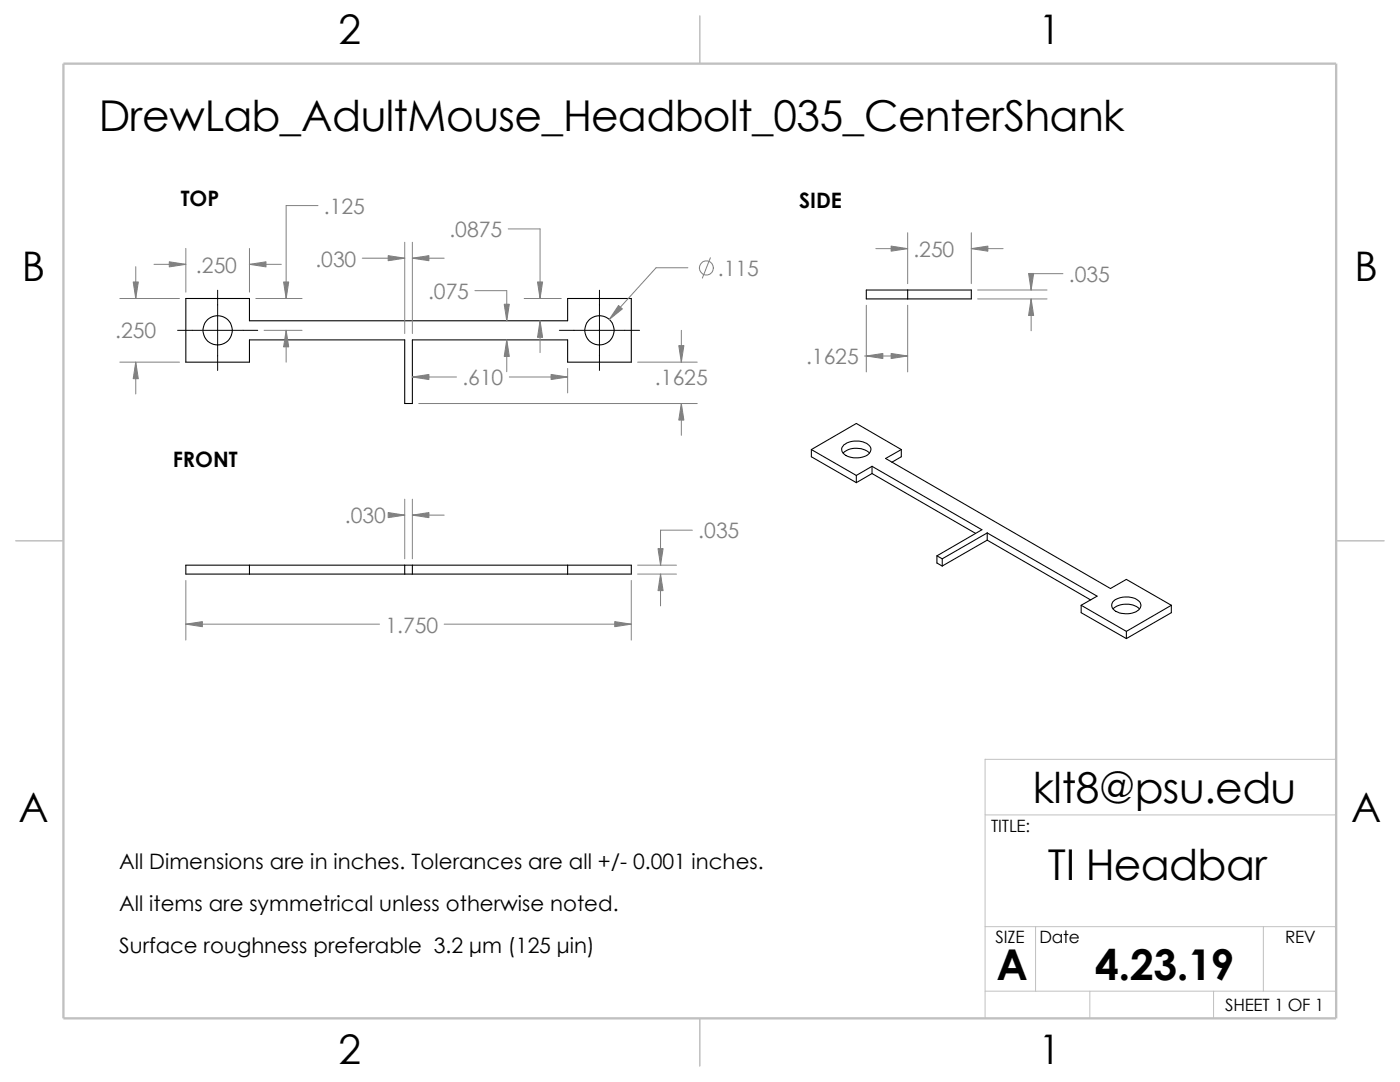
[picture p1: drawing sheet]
<svg xmlns="http://www.w3.org/2000/svg" width="279mm" height="216mm" viewBox="0 0 279 216" stroke-linecap="round" stroke-linejoin="round" font-family="sans-serif">
<path d="M266.7 151.5h-70.1v51.7M196.6 162.6h70.1M196.6 184.9h70.1M196.6 197.8h70.1M206.7 184.9v12.9M217.5 197.8v5.4M242.2 197.8v5.4M252.1 184.9v12.9" fill="none" stroke="#c0c0c0" stroke-width=".2"/>
<path d="M139.7 3.2v9.5M3.1 107.9h9.6M266.7 107.9h9.5M139.7 203.2v9.5" fill="none" stroke="#c0c0c0" stroke-width=".21"/>
<path d="M12.7 12.7h254v190.5h-254z" fill="none" stroke="#c0c0c0" stroke-width=".47"/>
<g fill="none" stroke="#000" stroke-width=".21">
<path d="M37.1 59.6h12.7v4.4h63.5v-4.4h12.7v12.7h-12.7v-4.5h-31v12.7h-1.5v-12.7h-31v4.5h-12.7zM172.9 57.9h20.9v1.7h-20.9zM181.1 57.9v1.7M161.9 89.7l9 5.2M161.9 89.7l9-5.2 9 5.2M161.9 89.7v1.4l9 5.2M168.3 90.4a4 4 0 0 1 5.2 0M168.4 88.8a4.3 4.3 0 0 1 5.1 .1 1.38 1.38 0 0 1-1 2.2 4 4 0 0 1-4.4-.8l-.1-.8zM170.9 94.9v1.4M174 93l22 12.7-9 5.2M174 93l-3.1 1.9M174 93v1.5"/>
<path d="M174 94.5l20.7 11.9M174 94.5l-3.1 1.8M179.9 89.7l-3.2 1.8 44.9 25.9 3.2-1.8 9 5.2M179.9 89.7v1.4l-1.9 1.1M37.1 112.8h88.9v1.8h-88.9zM49.8 112.8v1.8M80.8 112.8v1.8M82.3 112.8v1.8M113.3 112.8v1.8M187 110.9l1 .6M187 110.9v1.5l1 .5M188 111.5v1.4"/>
<path d="M197 106.3l21.9 12.7-3.1 1.8M197 106.3l-9 5.2M197 106.3v1.5M197 107.8l20.7 11.9M197 107.8l-9 5.1M222.3 119.9a4.3 4.3 0 0 1 5.1 .1 1.28 1.28 0 0 1-.7 2.1 4.5 4.5 0 0 1-4.5-.5l-.3-.5v-.5zM215.8 120.8l9 5.2M215.8 120.8v1.5l9 5.1M222.1 121.5a4.2 4.2 0 0 1 5.3 0M224.8 126v1.4M233.8 120.8l-9 5.2M233.8 120.8v1.5l-9 5.1"/>
<circle cx="43.4" cy="65.9" r="2.93"/>
<circle cx="119.6" cy="65.9" r="2.93"/>
</g>
<g fill="none" stroke="#808080" stroke-width=".2">
<path d="M23.9 59.6h11.9M27.1 53.2v6.4M30.7 52.7h6.4M37.1 49.6v8.7M49.8 52.7h6.3M49.8 49.6v8.7M51.1 59.6h9.2M63.5 41h-6.4v18.6M72.3 51.5h8.5M80.8 48.3v18.2M82.3 48.3v18.2M82.3 51.5h6.3"/>
<path d="M94.8 58h6.3v6M101.4 45.7h6.4v13.9M104.6 59.6h7.4M137.3 53.4h-6.4l-9.3 10.4M141.8 51.4l-1.6 4.1M174.8 49.6h6.3M181.1 46.4v10.2M193.8 49.6h6.4M193.8 46.4v10.2M195.1 57.9h13.9M195.1 59.6h13.9M205.8 59.6v6.4"/>
<path d="M212.1 54.6h-6.3v3.3M23.9 72.3h11.9M27.1 72.3v6.3M52.7 65.9h7.6M57.1 65.9v6.4M82.3 75.2h8.8M101.1 67.8v6.4M101.6 75.2h11.7M107.8 64v6.4M113.3 73.5v4.9M127.3 72.3h11.8M136 65.9v6.4"/>
<path d="M172.6 71h8.5M172.9 60.9v13.3M181.1 60.9v13.3M80.8 99.6v11.9M82.3 99.6v11.9M83.6 80.5h55.5M136 80.5v6.4M37.1 115.8v11.9M78.2 102.8h2.6M82.3 102.8h6.3M126 115.8v11.9M127.3 112.8h7.7"/>
<path d="M127.3 114.6h7.7M131.8 114.6v6.3M138.2 105.8h-6.4v7M37.1 124.5h38.6M88.6 124.5h37.4"/>
<circle cx="141" cy="53.5" r="1.41"/>
</g>
<g fill="#808080" stroke="#808080" stroke-width=".2">
<path d="M172.9 71l3.3-.5v1z"/>
<path d="M177.8 70.5l3.3 .5-3.3 .5z"/>
<path d="M193.8 49.6l3.3-.5v1z"/>
<path d="M177.8 49.1l3.3 .5-3.3 .5z"/>
<path d="M205.3 54.6h1l-.5 3.3z"/>
<path d="M205.8 59.6l.5 3.3h-1z"/>
<path d="M37.1 124.5l3.3-.5v1.1z"/>
<path d="M122.7 124l3.3 .5-3.3 .6z"/>
<path d="M82.3 102.8l3.3-.5v1z"/>
<path d="M77.5 102.3l3.3 .5-3.3 .5z"/>
<path d="M131.3 109.5h1l-.5 3.3z"/>
<path d="M131.8 114.6l.5 3.3h-1z"/>
<path d="M107.8 64l.5 3.3h-1z"/>
<path d="M107.3 56.3h1l-.5 3.3z"/>
<path d="M82.3 51.5l3.3-.5v1z"/>
<path d="M77.5 51l3.3 .5-3.3 .5z"/>
<path d="M110 74.7l3.3 .5-3.3 .5z"/>
<path d="M123.4 61l.8 .6-2.6 2.2z"/>
<path d="M82.3 75.2l3.3-.5v1z"/>
<path d="M33.8 52.2l3.3 .5-3.3 .6z"/>
<path d="M49.8 52.7l3.3-.5v1.1z"/>
<path d="M27.1 72.3l.5 3.3h-1z"/>
<path d="M26.6 56.3h1l-.5 3.3z"/>
<path d="M57.1 65.9l.5 3.3h-1z"/>
<path d="M56.6 56.3h1l-.5 3.3z"/>
<path d="M135.5 69h1l-.5 3.3z"/>
<path d="M136 80.5l.5 3.3h-1z"/>
<path d="M101.1 67.8l.5 3.3h-1z"/>
<path d="M100.6 60.7h1l-.5 3.3z"/>
</g>
<path d="M43.4 57.9v16M119.6 57.9v16M35.4 65.9h16M111.6 65.9h16" fill="none" stroke="#000" stroke-width=".2"/>
<g font-size="8.5">
<text x="19.7" y="26.2">DrewLab_AdultMouse_Headbolt_035_CenterShank</text>
<text x="206.1" y="160.1">klt8@psu.edu</text>
<text x="209.1" y="175.5">TI Headbar</text>
<text x="198.8" y="195.5">A</text>
<text x="218.6" y="195.5">4.23.19</text>
</g>
<g font-size="8.1">
<text x="67.6" y="8.8">2</text>
<text x="207.3" y="8.8">1</text>
<text x="4.4" y="56.1">B</text>
<text x="270.3" y="56.1">B</text>
<text x="3.7" y="164.1">A</text>
<text x="269.6" y="164.1">A</text>
<text x="67.6" y="212.3">2</text>
<text x="207.3" y="212.3">1</text>
</g>
<g font-size="4.2">
<text x="36.1" y="41.1">TOP</text>
<text x="159.5" y="41.4">SIDE</text>
<text x="34.5" y="93.2">FRONT</text>
<text x="23.8" y="173.4">All Dimensions are in inches. Tolerances are all +/- 0.001 inches.</text>
<text x="23.8" y="181.7">All items are symmetrical unless otherwise noted.</text>
<text x="23.8" y="190.1">Surface roughness preferable 3.2 μm (125 μin)</text>
</g>
<g font-size="4.2" fill="#808080">
<text x="64.6" y="42.7">.125</text>
<text x="89.7" y="47.3">.0875</text>
<text x="62.9" y="53.2">.030</text>
<text x="182.3" y="51.3">.250</text>
<text x="39.1" y="54.4">.250</text>
<text x="85.4" y="59.6">.075</text>
<text x="143.3" y="55.1">.115</text>
<text x="213.3" y="56.3">.035</text>
<text x="23" y="67.5">.250</text>
<text x="92.3" y="76.9">.610</text>
<text x="130.7" y="76.9">.1625</text>
<text x="160.9" y="72.7">.1625</text>
<text x="68.8" y="104.4">.030</text>
<text x="139.4" y="107.4">.035</text>
<text x="76.9" y="126.2">1.750</text>
</g>
<g font-size="3.4">
<text x="197.8" y="166">TITLE:</text>
<text x="198.7" y="188.1">SIZE</text>
<text x="207.5" y="188.1">Date</text>
<text x="256.5" y="188.2">REV</text>
<text x="244.5" y="201.7">SHEET 1 OF 1</text>
</g>
</svg>
